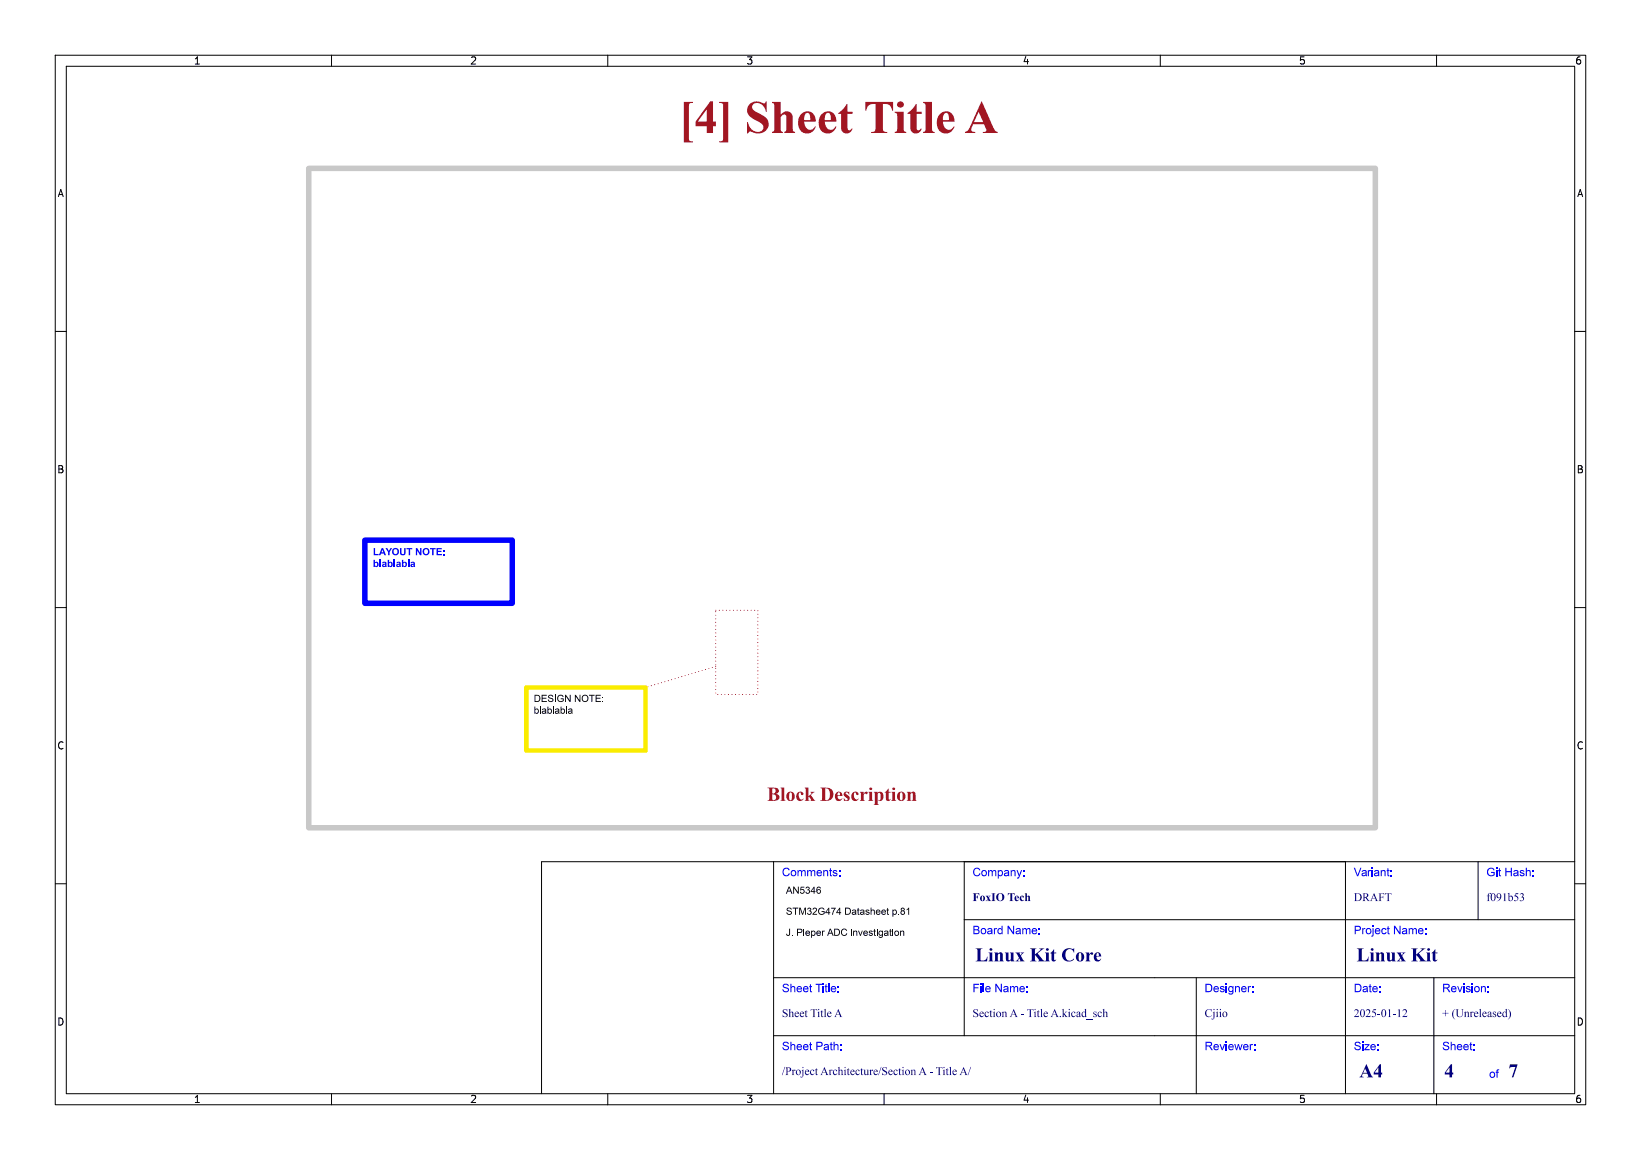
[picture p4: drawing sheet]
<svg xmlns="http://www.w3.org/2000/svg" width="297mm" height="210mm" viewBox="0 0 297 210" stroke-linecap="round" stroke-linejoin="round" font-family="sans-serif">
<g fill="none" stroke="#000" stroke-width=".18">
<path d="M10 10h277v190h-277zM12 12h273v186h-273zM60 10v2M110 10v2M160 10v2M210 10v2M260 10v2M10 60h2M285 60h2M10 110h2M285 110h2M140 156v42"/>
<path d="M174.5 156v31.5M243.5 156v42M267.5 156v10.5M285 156h-187v42M10 160h2M140 177h145M174.5 166.5h110.5M216.5 177v21M259.5 177v21M285 160h2M60 198v2M110 198v2"/>
<path d="M140 187.5h145M160 198v2M210 198v2M260 198v2"/>
</g>
<path d="M66 97.8h26.7v11.4h-26.7z" fill="none" stroke="#00f" stroke-width="1"/>
<g fill="#00f">
<path d="M67.6 99.2h.3v1.1h.6v.2h-.9z"/>
<path d="M69.1 99.2h.2l.6 1.3h-.3l-.1-.3h-.5l-.1 .3h-.3l.2-.5h.6l-.2-.5-.2 .5h-.2z"/>
<path d="M69.8 99.2h.3l.3 .5 .3-.5h.3l-.5 .8v.5h-.3v-.5z"/>
<path d="M71.1 99.4a.64 .64 0 0 1 1 .1 .64 .64 0 0 1-.3 .9 .64 .64 0 0 1-.8-.5h.2a.39 .39 0 0 0 .5 .4 .39 .39 0 0 0 .2-.6 .36 .36 0 0 0-.4-.3 .36 .36 0 0 0-.3 .5h-.2z"/>
<path d="M72.4 99.2h.3v.7a.27 .27 0 0 0 .2 .4 .27 .27 0 0 0 .3-.4v-.7h.2v.7a.52 .52 0 0 1-.5 .6 .52 .52 0 0 1-.5-.6z"/>
<path d="M73.6 99.2h1v.2h-.4v1.1h-.2v-1.1h-.4z"/>
<path d="M75.3 99.2h.2l.5 .9v-.9h.3v1.3h-.3l-.5-.8v.8h-.2z"/>
<path d="M76.7 99.4a.64 .64 0 0 1 1 .1 .64 .64 0 0 1-.4 .9 .64 .64 0 0 1-.8-.5h.3a.39 .39 0 0 0 .5 .4 .39 .39 0 0 0 .1-.6 .36 .36 0 0 0-.4-.3 .36 .36 0 0 0-.2 .5h-.3z"/>
<path d="M77.8 99.2h1v.2h-.3v1.1h-.3v-1.1h-.4z"/>
<path d="M79 99.2h1v.2h-.7v.3h.6v.2h-.6v.4h.7v.2h-1z"/>
<path d="M80.2 99.6h.3v.2h-.3z"/>
<path d="M80.2 100.3h.3v.2h-.3z"/>
<path d="M67.6 101.4h.3v.4a.42 .42 0 0 1 .6 .4 .42 .42 0 0 1-.7 .3v.1h-.2v-.4h.3a.25 .25 0 0 0 .3 .3 .25 .25 0 0 0 .1-.5l-.3-.1-.1 .3h-.3z"/>
<path d="M68.7 101.4h.3v1.2h-.3z"/>
<path d="M69.3 101.8a.41 .41 0 0 1 .4-.1 .41 .41 0 0 1 .3 .4v.5l-.3-.1-.4 .1-.2-.2 .5 .1 .1-.3-.3 .2h-.3l.1-.2 .5-.2-.1-.1-.4 .1z"/>
<path d="M70.2 101.4h.2v.4a.42 .42 0 0 1 .7 .4 .42 .42 0 0 1-.7 .3v.1h-.2v-.4h.2a.25 .25 0 0 0 .3 .3 .25 .25 0 0 0 .1-.5l-.2-.1-.2 .3h-.2z"/>
<path d="M71.3 101.4h.2v1.2h-.2z"/>
<path d="M71.8 101.8a.41 .41 0 0 1 .5-.1 .41 .41 0 0 1 .2 .4l.1 .5-.3-.1-.4 .1-.2-.2 .5 .1 .1-.3-.4 .2h-.2v-.2l.6-.2-.1-.1-.5 .1z"/>
<path d="M72.7 101.4h.3v.4a.42 .42 0 0 1 .7 .4 .42 .42 0 0 1-.7 .3v.1h-.3v-.4h.3a.25 .25 0 0 0 .3 .3 .25 .25 0 0 0 .1-.5l-.3-.1-.1 .3h-.3z"/>
<path d="M73.8 101.4h.3v1.2h-.3z"/>
<path d="M74.4 101.8a.41 .41 0 0 1 .4-.1 .41 .41 0 0 1 .3 .4v.5l-.2-.1-.5 .1-.1-.2 .4 .1 .1-.3-.3 .2h-.2v-.2l.5-.2v-.1l-.5 .1z"/>
</g>
<path d="M95.2 124.5h21.6v11.4h-21.6z" fill="none" stroke="#faec00" stroke-width=".8"/>
<g fill="#000">
<path d="M96.7 127.9h.2v.5a.41 .41 0 0 1 .5 .1 .41 .41 0 0 1 0 .5 .41 .41 0 0 1-.5 .1v.1h-.2v-.5h.2a.29 .29 0 0 0 .4 .3 .29 .29 0 0 0 0-.5l-.2-.1-.2 .3h-.2zM96.7 125.8h.5a.65 .65 0 0 1 .6 .6 .65 .65 0 0 1-.6 .7h-.5v-.2h.5a.49 .49 0 0 0 .4-.5 .49 .49 0 0 0-.4-.4h-.3v.9h-.2zM97.7 127.9h.2v1.3h-.2zM98 125.8h1v.2h-.8v.3h.7v.2h-.7v.4h.8v.2h-1zM98.1 128.4a.4 .4 0 0 1 .5-.1 .4 .4 0 0 1 .3 .3v.6l-.2-.1a.37 .37 0 0 1-.4 .1 .37 .37 0 0 1-.2-.2h.1a.22 .22 0 0 0 .3 .1 .22 .22 0 0 0 .1-.3l-.5 .2 .2-.3a.21 .21 0 0 0 .3 0 .21 .21 0 0 0 0-.3 .21 .21 0 0 0-.3 .1h-.2zM99.3 125.9a.51 .51 0 0 1 .8 .2h-.1a.28 .28 0 0 0-.4-.2 .28 .28 0 0 0-.2 .3 .6 .6 0 0 1 .7 .7 .54 .54 0 0 1-.5 .2 .54 .54 0 0 1-.4-.5h.1a.33 .33 0 0 0 .4 .3 .33 .33 0 0 0 .3-.3h-.1a.48 .48 0 0 1-.5-.2 .48 .48 0 0 1-.1-.5zM99.1 127.9h.1v.5a.41 .41 0 0 1 .6 .1 .41 .41 0 0 1 0 .5 .41 .41 0 0 1-.6 .1v.1h-.1v-.5h.1a.29 .29 0 0 0 .5 .3 .29 .29 0 0 0 0-.5l-.3-.1-.2 .3h-.1zM100.1 127.9h.1v1.3h-.1zM100.4 125.8h.2v1.3h-.2zM100.5 128.4a.4 .4 0 0 1 .4-.1 .4 .4 0 0 1 .3 .3l.1 .6-.2-.1a.37 .37 0 0 1-.4 .1 .37 .37 0 0 1-.3-.2l.4 .1 .2-.1 .1-.2-.7 .2 .3-.3a.21 .21 0 0 0 .3 0 .21 .21 0 0 0 0-.3 .21 .21 0 0 0-.3 .1h-.3zM101 125.9a.59 .59 0 0 1 1 .3h-.1a.49 .49 0 0 0-.7-.1 .49 .49 0 0 0-.1 .7 .49 .49 0 0 0 .7 0l.1-.2h-.4v-.2h.5v.5a.69 .69 0 0 1-1 0 .69 .69 0 0 1 0-1zM101.5 127.9h.1v.5a.41 .41 0 0 1 .6 .1 .41 .41 0 0 1 0 .5 .41 .41 0 0 1-.6 .1v.1h-.1v-.5h.1a.29 .29 0 0 0 .4 .3 .29 .29 0 0 0 0-.5l-.2-.1-.2 .3h-.1z"/>
<path d="M102.3 125.8h.1l.7 1v-1h.2v1.3h-.2l-.7-1v1h-.1zM102.5 127.9h.1v1.3h-.1zM102.9 128.4a.4 .4 0 0 1 .4-.1 .4 .4 0 0 1 .3 .3v.6l-.1-.1a.37 .37 0 0 1-.4 .1 .37 .37 0 0 1-.3-.2h.2a.22 .22 0 0 0 .2 .1 .22 .22 0 0 0 .2-.3l-.6 .2 .3-.3a.21 .21 0 0 0 .3 0 .21 .21 0 0 0 0-.3 .21 .21 0 0 0-.3 .1h-.3zM104 125.8h.2l.7 1v-1h.2v1.3h-.2l-.7-1v1h-.2zM105.4 126a.63 .63 0 0 1 1 0 .63 .63 0 0 1-.3 1 .63 .63 0 0 1-.8-.5h.2a.47 .47 0 0 0 .6 .3 .47 .47 0 0 0 .2-.6 .47 .47 0 0 0-.7-.2l-.1 .5h-.2zM106.6 125.8h1v.2h-.4v1.1h-.2v-1.1h-.4zM107.8 125.8h.9v.2h-.7v.3h.7v.2h-.7v.4h.8v.2h-1zM109 126.1h.2v.2h-.2zM109 126.9h.2v.2h-.2z"/>
</g>
<path d="M129.5 110.5h7.7v15.2h-7.7zM129.5 120.7l-12.7 3.8" fill="none" stroke="#f00" stroke-width=".18" stroke-dasharray="0 .6"/>
<path d="M55.9 30.5h193v119.4h-193z" fill="none" stroke="#c8c8c8" stroke-width="1"/>
<text font-size="8.4" fill="#a21622" x="122.9" y="26.3">[4] SheetTitle A</text>
<text font-size="3.5" fill="#a21622" x="138.8" y="145.4">BlockDescription</text>
<g font-size="3.5" fill="#00007f">
<text x="176.5" y="175">LinuxKit Core</text>
<text x="245.5" y="175">LinuxKit</text>
<text x="246" y="196">A4</text>
<text x="261.4" y="196">4</text>
<text x="273" y="196">7</text>
</g>
<g font-size="2.1" fill="#00f">
<text x="141.5" y="159.2">Comments:</text>
<text x="176" y="159.2">Company:</text>
<text x="245" y="159.2">Variant:</text>
<text x="269" y="159.2">Git Hash:</text>
<text x="176" y="169.7">Board Name:</text>
<text x="245" y="169.7">Project Name:</text>
<text x="141.5" y="180.2">Sheet Title:</text>
<text x="176" y="180.2">File Name:</text>
<text x="218" y="180.2">Designer:</text>
<text x="245" y="180.2">Date:</text>
<text x="261" y="180.2">Revision:</text>
<text x="141.5" y="190.7">Sheet Path:</text>
<text x="218" y="190.7">Reviewer:</text>
<text x="245" y="190.7">Size:</text>
<text x="261" y="190.7">Sheet:</text>
<text x="269.5" y="195.7">of</text>
</g>
<g font-size="2.1" fill="#00007f">
<text x="176" y="163.7">FoxIO Tech</text>
<text x="245" y="163.7">DRAFT</text>
<text x="269" y="163.7">f091b53</text>
<text x="141.5" y="184.7">SheetTitle A</text>
<text x="176" y="184.7">SectionA - Title A.kicad_sch</text>
<text x="218" y="184.7">Cjiio</text>
<text x="245" y="184.7">2025-01-12</text>
<text x="261" y="184.7">+ (Unreleased)</text>
<text x="141.5" y="195.2">/ProjectArchitecture/SectionA - Title A/</text>
</g>
<g font-size="1.8">
<text x="35" y="11.9">1</text>
<text x="85" y="11.9">2</text>
<text x="135" y="11.9">3</text>
<text x="185" y="11.9">4</text>
<text x="235" y="11.9">5</text>
<text x="285" y="11.9">6</text>
<text x="10.3" y="35.9">A</text>
<text x="285.3" y="35.9">A</text>
<text x="10.3" y="85.9">B</text>
<text x="285.3" y="85.9">B</text>
<text x="10.3" y="135.9">C</text>
<text x="285.3" y="135.9">C</text>
<text x="142.2" y="162">AN5346</text>
<text x="142.2" y="165.8">STM32G474 Datasheet p.81</text>
<text x="142.2" y="169.6">J. Pieper ADC investigation</text>
<text x="10.3" y="185.9">D</text>
<text x="285.3" y="185.9">D</text>
<text x="35" y="199.9">1</text>
<text x="85" y="199.9">2</text>
<text x="135" y="199.9">3</text>
<text x="185" y="199.9">4</text>
<text x="235" y="199.9">5</text>
<text x="285" y="199.9">6</text>
</g>
</svg>
